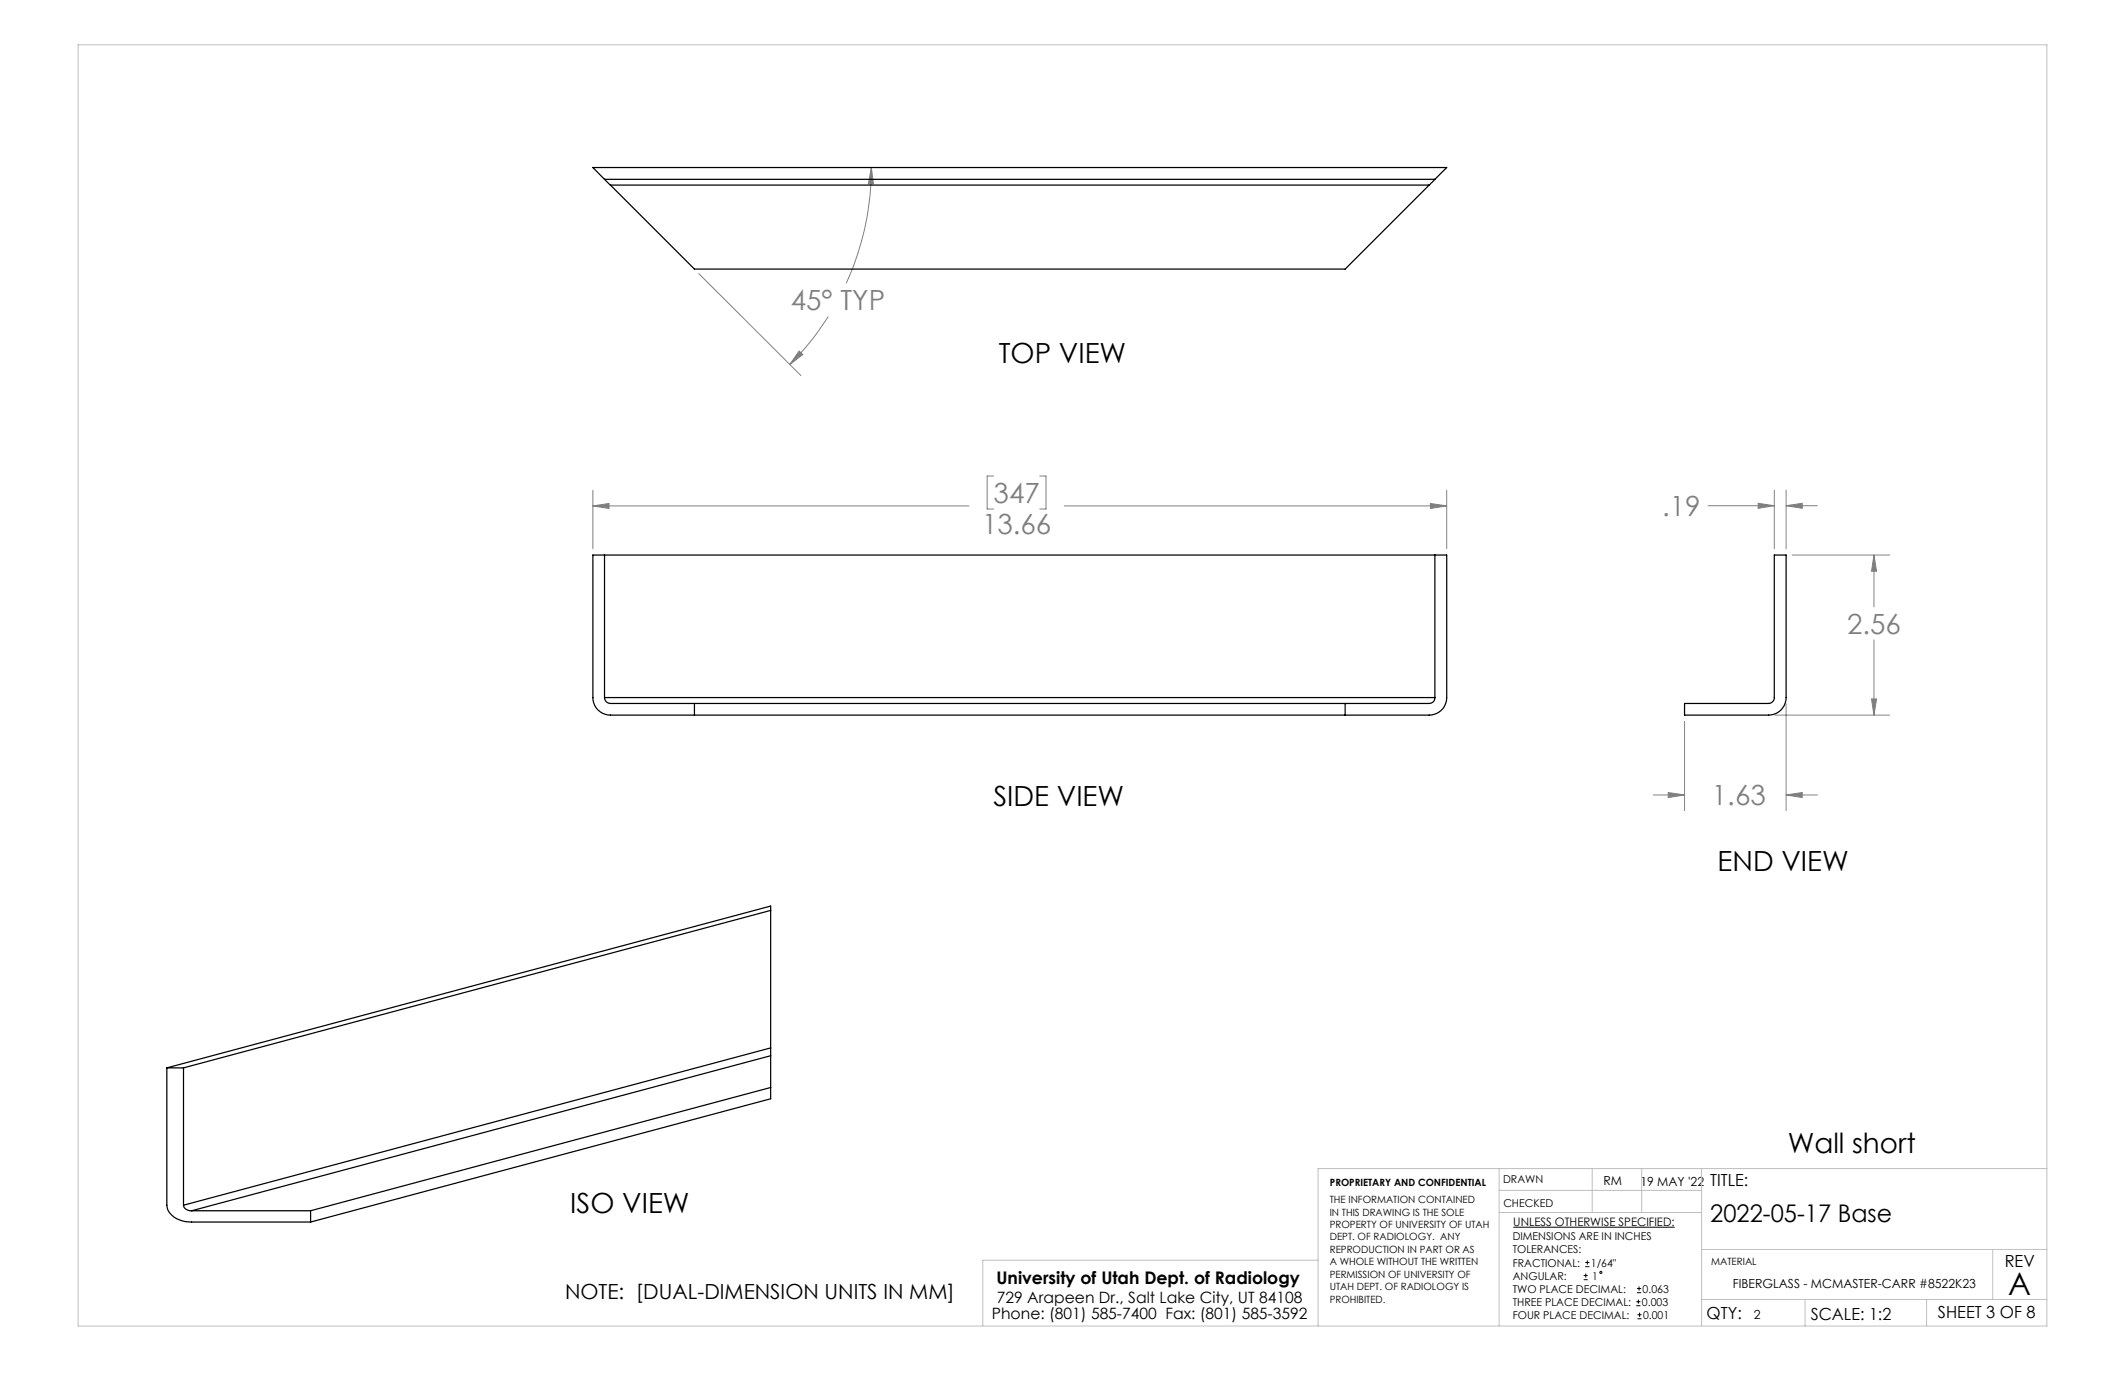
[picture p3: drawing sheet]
<svg xmlns="http://www.w3.org/2000/svg" width="432mm" height="279mm" viewBox="0 0 432 279" stroke-linecap="round" stroke-linejoin="round" font-family="sans-serif">
<g fill="none" stroke="#000" stroke-width=".2">
<path d="M307.5 249.4h32.8M321.8 259.2h.8M322.1 257.4h.9M322.1 256.5h.9M322.2 258.8v.8M322.5 256.1v.9M321.8 260h.8M332.5 265.3h.8M332.5 264.5h.8M332.6 262.7h.9M332.6 261.8h.9M332.7 268h.9"/>
<path d="M332.7 267.2h.9M332.9 264.1v.8M333.1 261.4v.9M333.2 266.7v.9"/>
<circle cx="325.3" cy="258.6" r=".2"/>
</g>
<g fill="none" stroke="#808080" stroke-width=".2">
<path d="M177.1 34l.4 3.4h-1zM177.1 34a55.8 55.8 0 0 1-5.2 23.6M142 55.6l20.7 20.7M162.4 71.3l.7 .7-2.6 2.1zM168.3 64.3a55.4 55.4 0 0 1-7.8 9.8M120.5 99.6v11.9M201.9 96.7h-1.3v6.7h1.3M211.3 96.7h1.2v6.7h-1.2M294 99.6v11.9M360.5 99.6v11.9M362.9 99.6v11.9M120.5 102.8h76.4"/>
<path d="M120.5 102.8l3.3-.5v1zM216.3 102.8h77.7M290.7 102.3l3.3 .5-3.3 .5zM347.1 102.8h13.4M357.3 102.3l3.2 .5-3.2 .5zM362.9 102.8l3.3-.5v1zM362.9 102.8h6.4M364.2 112.8h19.8M380.8 112.8l.5 3.3h-1zM380.8 112.8v10.5M380.8 130v15.3M342.3 146.6v18.1"/>
<path d="M360.6 145.3h23.4M362.9 143v21.7M380.3 142h1l-.5 3.3zM336 161.5h6.3M339 161l3.3 .5-3.3 .6zM362.9 161.5l3.3-.5v1.1zM362.9 161.5h6.4"/>
</g>
<g fill="none" stroke="#c0c0c0" stroke-width=".2">
<path d="M15.9 9.1h400v260.4h-400zM304.6 237.5v32M323.5 237.5v8.9M333.6 237.5v8.9M345.8 237.5v32M415.9 237.5h-148.1v32M267.8 256.1h-68.1v13.4M304.6 246.4h41.2M304.6 241.9h41.2M345.8 253.9h70.1M404.9 253.9v10.2M345.8 264.1h70.1"/>
<path d="M366.8 264.1v5.4M391.5 264.1v5.4"/>
</g>
<path d="M290.7 102.3l3.3 .5-3.3 .5zM120.5 102.8l3.3-.5v1zM162.4 71.3l.7 .7-2.6 2.1zM177.1 34l.4 3.4h-1zM380.3 142h1l-.5 3.3zM380.8 112.8l.5 3.3h-1zM362.9 161.5l3.3-.5v1.1zM339 161l3.3 .5-3.3 .6zM362.9 102.8l3.3-.5v1zM357.3 102.3l3.2 .5-3.2 .5z" fill="#808080"/>
<g fill="none" stroke="#000" stroke-width=".25">
<path d="M122.8 36.4l1.2 1.2M122.8 36.4l-2.3-2.4h173.5l-2.4 2.4M122.8 36.4h168.8M124 37.6l17.1 17.1h132.2l17.1-17.1M124 37.6h166.4M291.6 36.4l-1.2 1.2M120.5 112.8h173.5v28.9a3.6 3.6 0 0 1-3.6 3.6h-166.4a3.6 3.6 0 0 1-3.5-3.6zM122.8 112.8v28.9M291.6 112.8v28.9M360.5 112.8h2.4v28.9a3.6 3.6 0 0 1-3.5 3.6h-17.1v-2.4h17.1a1.2 1.2 0 0 0 1.1-1.2zM122.8 141.7a1.2 1.2 0 0 0 1.2 1.2h166.4a1.14 1.14 0 0 0 1.2-1.2M122.8 141.7h168.8"/>
<path d="M141.1 142.9v2.4M273.3 142.9v2.4M156.6 185l-119.3 32M33.9 217v27.9a4 4 0 0 0 3.5 3.3l1.5 .1h24.2M33.9 217h3.4M37.3 217v27.9M156.6 212.9v1.6M156.6 214.5l-117.7 31.5M156.6 212.9v-28.8l-122.7 32.9M156.6 214.5v8.8l-93.5 25M156.6 212.9l-119.3 32M156.6 221l-93.5 25"/>
<path d="M37.3 244.9a1.46 1.46 0 0 0 1.6 1.1M38.9 246h24.2M63.1 246v2.3"/>
</g>
<text font-size="6.3" x="408.1" y="263.1">A</text>
<g font-size="5.6" fill="#808080">
<text x="160.7" y="63">45° TYP</text>
<text x="201.9" y="102.2">347</text>
<text x="337.7" y="104.9">.19</text>
<text x="199.6" y="108.5">13.66</text>
<text x="375.3" y="128.8">2.56</text>
<text x="347.9" y="163.7">1.63</text>
</g>
<g font-size="5.6">
<text x="203" y="73.8">TOP VIEW</text>
<text x="201.9" y="163.8">SIDE VIEW</text>
<text x="349" y="177.1">END VIEW</text>
<text x="363.3" y="234.4">Wall short</text>
<text x="115.9" y="246.5">ISO VIEW</text>
</g>
<text font-size="4.9" x="347.5" y="248.2">2022-05-17 Base</text>
<text font-size="4.2" x="114.8" y="263.9">NOTE: [DUAL-DIMENSION UNITS IN MM]</text>
<text font-size="3.5" x="202.5" y="260.9">University of Utah Dept. of Radiology</text>
<g font-size="3.4">
<text x="347.5" y="240.9">TITLE:</text>
<text x="407.4" y="257.6">REV</text>
<text x="346.8" y="268.1">QTY:</text>
<text x="368" y="268.1">SCALE: 1:2</text>
<text x="393.8" y="267.9">SHEET 3 OF 8</text>
</g>
<g font-size="3.2">
<text x="201.5" y="268">Phone: (801) 585-7400 Fax: (801) 585-3592</text>
<text x="202.6" y="264.8">729 Arapeen Dr., Salt Lake City, UT 84108</text>
</g>
<g font-size="2.5">
<text x="325.8" y="240.8">RM</text>
<text x="333.3" y="240.9">19 MAY '22</text>
<text x="352.1" y="261.7">FIBERGLASS - MCMASTER-CARR #8522K23</text>
<text x="356.4" y="268">2</text>
</g>
<text font-size="2.4" x="307.5" y="249.1">UNLESS OTHERWISE SPECIFIED:</text>
<g font-size="2.2">
<text x="305.4" y="240.4">DRAWN</text>
<text x="305.5" y="245.3">CHECKED</text>
<text x="307.4" y="252.1">DIMENSIONS ARE IN INCHES</text>
<text x="307.4" y="254.7">TOLERANCES:</text>
<text x="307.4" y="257.4">FRACTIONAL:</text>
<text x="323.3" y="257.4">1/64&quot;</text>
<text x="307.4" y="262.7">TWO PLACE DECIMAL:</text>
<text x="307.4" y="260">ANGULAR:</text>
<text x="323.5" y="260">1</text>
<text x="333.8" y="262.7">0.063</text>
<text x="307.4" y="265.3">THREE PLACE DECIMAL:</text>
<text x="307.4" y="268">FOUR PLACE DECIMAL:</text>
<text x="333.6" y="265.3">0.003</text>
<text x="333.9" y="268">0.001</text>
</g>
<g font-size="2">
<text x="270.2" y="244.5">THE INFORMATION CONTAINED</text>
<text x="270.2" y="241.1">PROPRIETARY AND CONFIDENTIAL</text>
<text x="270.2" y="247">IN THIS DRAWING IS THE SOLE</text>
<text x="270.2" y="249.5">PROPERTY OF UNIVERSITY OF UTAH</text>
<text x="270.2" y="252.1">DEPT. OF RADIOLOGY. ANY</text>
<text x="270.2" y="254.6">REPRODUCTION IN PART OR AS</text>
<text x="270.2" y="257.1">A WHOLE WITHOUT THE WRITTEN</text>
<text x="347.7" y="257.1">MATERIAL</text>
<text x="270.2" y="259.6">PERMISSION OF UNIVERSITY OF</text>
<text x="270.2" y="262.1">UTAH DEPT. OF RADIOLOGY IS</text>
<text x="270.2" y="264.7">PROHIBITED.</text>
</g>
</svg>
